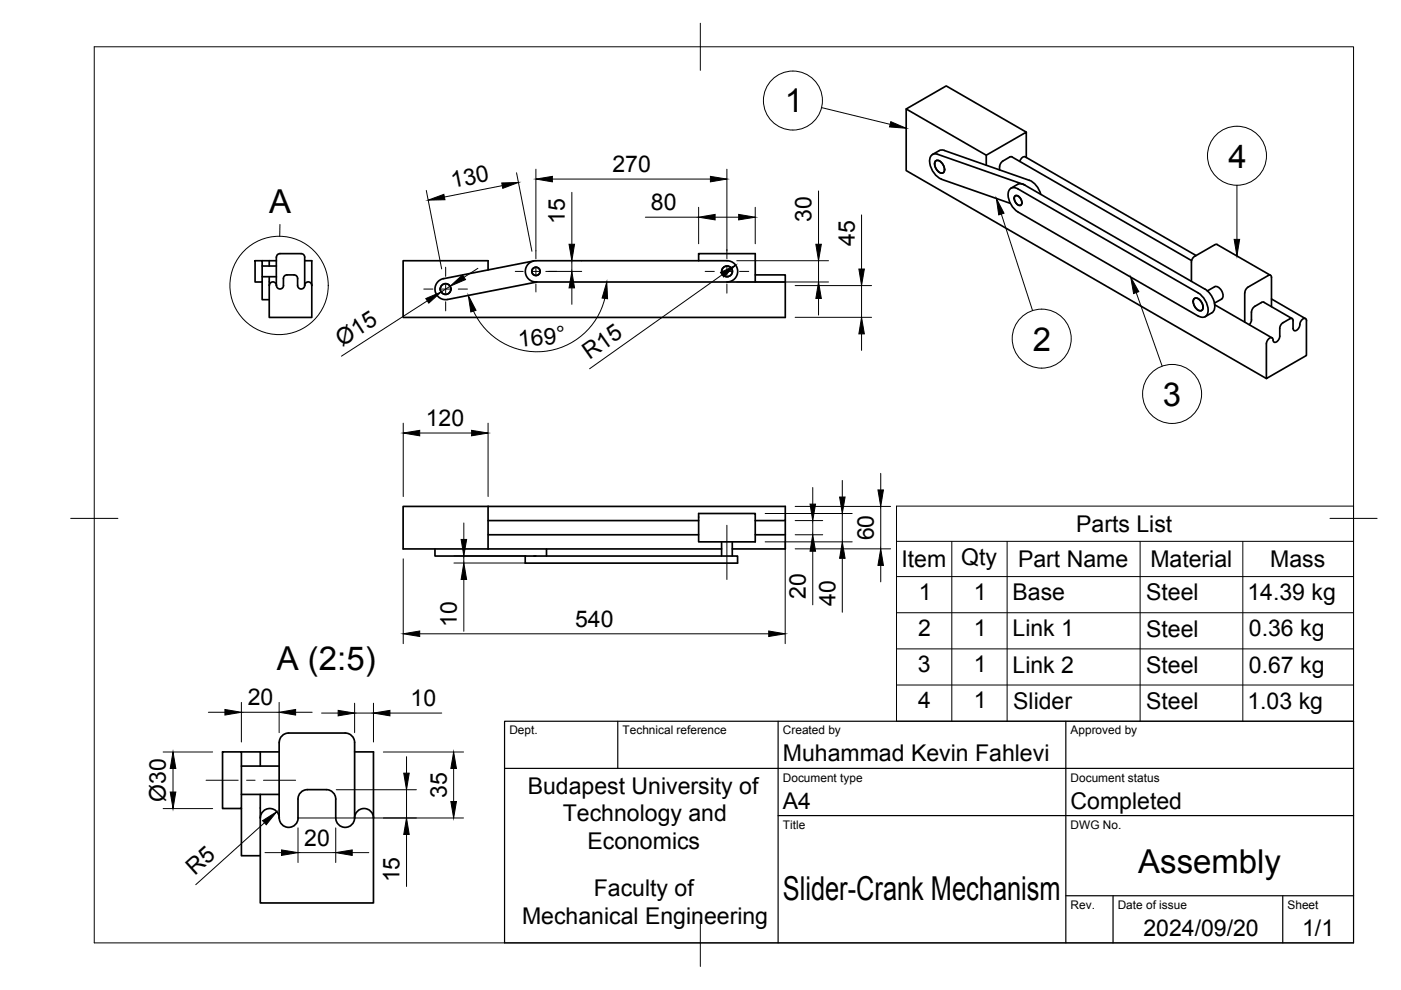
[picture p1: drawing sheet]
<svg xmlns="http://www.w3.org/2000/svg" width="297mm" height="210mm" viewBox="0 0 297 210" stroke-linecap="round" stroke-linejoin="round" font-family="sans-serif">
<!-- layer: Visible -->
<g fill="none" stroke="#000" stroke-width=".36">
<path d="M192.1 23.1l8.5-4.9 17 9.8M198.4 34.1a1.29 1.29 0 0 1 1.7 1 1.14 1.14 0 0 1-.3 1.6 1.85 1.85 0 0 1-1.4-2.6zM199.1 32l-1.4 .8M199.1 31.9l.5-.1 .6 .1 18 6.3a4.2 4.2 0 0 1 2.5 3M209.1 32.9l-17-9.8v13.1l76.4 44.1M214.1 33.3a2.82 2.82 0 0 0-2.1 1.7l-.1 1M214.5 33.3l38.1 22M214.6 33.3h-.5M215.8 39.1l-1.5 .8M215.8 39.1a1.49 1.49 0 0 1 1.5 .1M217.3 39.2l38.1 22.1a4.3 4.3 0 0 1 2 4.5l-.5 .5M217.3 39.2l-18.5-6.5a1.2 1.2 0 0 0-1.7 1.2 4.5 4.5 0 0 0 2.5 4.1l14.6 5.1"/>
<path d="M217.4 33.3l36.2 20.9M217.4 33.3a1.09 1.09 0 0 0-1.2 .9M217.6 33.4v-5.4l-8.5 4.9v2.1M54.1 55.3h1.5v4.5h-1.5zM55.6 59.8v3.7h1.5M55.6 55.3h3M55.6 58.7h3M55.6 56.4h3M57.1 58.7v1.8M57.1 55.3v1.1M58.6 54.5v6M63.8 53.8h-4.4a.75 .75 0 0 0-.8 .7"/>
<path d="M63.8 53.8a.75 .75 0 0 1 .8 .7v6M64.6 55.3h1.5v5.2M94 59.1a2.25 2.25 0 0 0-1.7 2.6 2.25 2.25 0 0 0 2.6 1.8l18.9-3.7M103.5 57.2v-1.9h-18v12h81v-9h-6.4M113.2 55.3l-19.2 3.8M148.1 55.3v-1.5h12v6M154.1 59.8a2.25 2.25 0 0 0 2.3-2.3 2.25 2.25 0 0 0-2.3-2.2h-40.5a2.25 2.25 0 0 0-2.2 2.2 2.25 2.25 0 0 0 2.2 2.3h52.9M215.3 41.5a1.33 1.33 0 0 1 1.1 2 1.33 1.33 0 0 1-1.1-2zM252.6 55.6v4M258 51.9l11.4 6.5M258.1 51.8l-.5 .1-4.3 2.4a1.49 1.49 0 0 0-.7 1.3M268.9 58.4l-4.3 2.5"/>
<path d="M268.9 58.4h.5l.2 .4v6.2M57.1 60.5v6.8h9v-6.8M57.1 60.5a.8 .8 0 0 1 1-.7 .8 .8 0 0 1 .6 1 .74 .74 0 0 0 .8 .5 .74 .74 0 0 0 .6-.8v-1.5a.75 .75 0 0 1 .7-.7h1.5a.75 .75 0 0 1 .8 .7v1.5a.75 .75 0 0 0 .7 .8 .75 .75 0 0 0 .8-.8M64.6 60.5a.75 .75 0 0 1 .8-.7 .75 .75 0 0 1 .7 .7M253.2 63.3a1.29 1.29 0 0 1 1.7 1 1.14 1.14 0 0 1-.2 1.6 1.85 1.85 0 0 1-1.5-2.6zM254 62.1l-38.2-22a1.29 1.29 0 0 0-1.5-.2 1.29 1.29 0 0 0-.6 1.4 4.7 4.7 0 0 0 2.1 3.7l38.2 22M254 62.1a4.4 4.4 0 0 1 2.1 4.3 1.22 1.22 0 0 1-2.1 .6M256 61.7l1.5-.9a1.73 1.73 0 0 1 1.5 2.6l-1.5 .9M256.9 66.3l-1.4 .9M257.5 64.6l12.2 7M263.9 62.1v6.2M264.6 60.9a1.57 1.57 0 0 0-.7 1.2"/>
<path d="M269.6 63.4l7.2 4.2M272 68.4a1.57 1.57 0 0 0-.7 1.2v1.7M274 67.6l-6-3.5h-.6a2.77 2.77 0 0 0-2 1.7l-.1 2.3-.4 .7M274.2 68v1.7M274.2 69.6l.2 .5a1.32 1.32 0 0 0 1.2-1.6 .84 .84 0 0 1 .5-.8 .84 .84 0 0 1 .9 0v7.7l-8.5 4.9v-7.4a1.2 1.2 0 0 1 1.2-1.3l.2 .2a.55 .55 0 0 0 .1 .6 .55 .55 0 0 0 .6 .1 1.57 1.57 0 0 0 .7-1.2M274.2 68l-.1-.3-.4-.2-1.7 .9M92.2 116.4v1.5h21.4M103.5 107.4h63v3h-6.4M103.5 107.4h-18v9h18M103.5 116.4h12.4M103.5 107.4v9M103.5 110.4h44.6"/>
<path d="M103.5 113.4h44.6M111.4 117.9v1.5h45v-1.5h-43.2M115.9 116.4h37.1M115.9 116.4v1.5M148.1 108.9h12v6h-12zM153 114.9v3M155.3 114.9v3M160.1 113.4h6.4M166.5 110.4v6h-11.2M47.2 159.4h4v12h-4zM51.2 159.4h8M55.2 159.4v3"/>
<path d="M61.2 155.4h12a2 2 0 0 1 2 2v16M61.2 155.4a2 2 0 0 0-2 2v16M75.2 159.4h4v14M51.2 171.4v10h4M51.2 168.4h8M51.2 162.4h8M55.2 173.4v18h24v-18M55.2 168.4v5M55.2 173.4a2 2 0 0 1 2-2 2 2 0 0 1 2 2M63.2 169.4a2 2 0 0 1 2-2h4a2 2 0 0 1 2 2M63.2 169.4v4a2 2 0 0 1-2 2 2 2 0 0 1-2-2M71.2 169.4v4a2 2 0 0 0 2 2 2 2 0 0 0 2-2"/>
<path d="M75.2 173.4a2 2 0 0 1 2-2 2 2 0 0 1 2 2"/>
<circle cx="113.6" cy="57.5" r=".88"/>
<circle cx="154.1" cy="57.5" r="1.13"/>
<circle cx="94.5" cy="61.3" r="1.13"/>
</g>
<!-- layer: BORDER -->
<path d="M20 9.9h267v190h-267zM148.5 4.9v10M15 109.9h10M282 109.9h10M148.5 194.9v10" fill="none" stroke="#000" stroke-width=".21"/>
<!-- layer: TITLEBLOCK -->
<path d="M107 152.9h180v47h-180zM131 152.9v10M165 152.9v47M226 152.9v47M107 162.9h180M165 172.9h122M226 189.9h61M236 189.9v10M272 189.9v10" fill="none" stroke="#000" stroke-width=".25"/>
<!-- layer: Detail Boundary -->
<g fill="none" stroke="#000" stroke-width=".21">
<path d="M59.4 47.6l-.1 2.5"/>
<circle cx="59.2" cy="60.5" r="10.4"/>
</g>
<!-- layer: Smart Centers -->
<g fill="none" stroke="#000" stroke-width=".21">
<path d="M94.5 56.7v1.9M109.2 57.5h1.7M112.7 57.5h1.8M113.6 53.2v1.7M113.6 56.7v1.7M116.3 57.5h1.7M149.5 57.5h1.9M153.2 57.5h1.8M154.1 52.9v2M154.1 56.7v1.7M156.8 57.5h1.9M89.9 61.3h1.9"/>
<path d="M93.6 61.3h1.8M94.5 60.4v1.8M94.5 64v1.9M97.2 61.3h1.9M113.6 60.2v1.7M154.1 60.2v2M154.1 111.4v11.5M43.7 165.4h6.8M52.3 165.4h1.8M55.9 165.4h6.8"/>
</g>
<!-- layer: FD_Dimensions -->
<g fill="none" stroke="#000" stroke-width=".21">
<path d="M106.5 39.4l-12.3 2.4M109.5 36.6l3.3 16.7M113.6 35.9v17.3M117.1 38h33.5M154.1 35.9v17.3M90.4 40.4l3.2 16.6M101.3 56.9l-2.9 1.9M115.7 57.5h7.6M121.2 40.8v11M121.2 55.3v2.2M123.3 55.3h.1M136.8 46.1h11.3"/>
<path d="M148.1 44v7.7M151.6 46.1h5M153.1 58.3l-28.1 19.9M156.2 55.3h19.5M156.2 59.8h19.5M160.1 44v7.7M173.5 40.5v11.3M173.5 55.3v4.5M182.7 45.6v11.4M90.6 63.8l-18.2 11.7M95.4 60.7l-1.9 1.2M121.2 61v3.5"/>
<path d="M128.2 63.3a14.8 14.8 0 0 1-12.9 11.2 14.8 14.8 0 0 1-14.9-8.5M168.6 67.3h16.2M168.6 60.6h16.2M173.5 63.3v3.5M182.7 60.6v6.7M182.7 70.8v3.5M85.5 89.7v15.6M89 91.8h11M103.5 89.7v15.6M85.5 118.5v18M96.2 117.9h15.3M96.2 119.4h15.3"/>
<path d="M98.3 110.9v3.5M98.3 117.9v1.5M162.2 108.9h18.5M162.2 114.9h18.5M166.5 114.7v21.8M168.6 110.4h5.8M168.6 113.4h5.8M168.6 107.4h20.2M168.6 116.4h20.2M172.3 103.4v3.5M172.3 110.4v3M172.3 116.9v11.3"/>
<path d="M178.6 101.9v3.5M178.6 108.9v6M178.6 118.4v11.4M186.7 100.4v3.5M186.7 107.4v9M186.7 119.9v3.5M89 134.4h74M98.3 122.9v11M34.6 159.4h10.5M44.2 151h3.5M51.2 148.9v8.4M51.2 151h8"/>
<path d="M59.2 148.9v6.4M62.7 151h3.5M68.2 151.2h3.5M75.2 149.1v6.2M75.2 151.2h4M79.2 149.1v8.2M81.3 159.4h17M82.7 151.2h11M34.6 171.4h10.5M36.7 162.9v5M56.1 174.4l-14.6 13.2M63.2 175.5v7.4"/>
<path d="M63.3 173.4h35M71.2 175.5v7.4M71.3 167.4h17M86.2 160.4v3.5M86.2 167.4v6M86.2 176.9v11.1M96.2 162.9v7M56.2 180.8h3.5M63.2 180.8h8M74.7 180.8h3.5"/>
</g>
<g fill="#000" stroke="#000" stroke-width=".21">
<path d="M106.4 38.8l3.5-.1-3.3 1.2zM113.6 38l3.5-.6v1.2zM150.6 37.4l3.5 .6-3.5 .6zM90.8 42.4l3.3-1.2 .2 1.1zM95.4 60.7l2.7-2.4 .6 1zM120.6 51.8h1.2l-.6 3.5zM148.1 46.1l3.5-.6v1.1zM152.8 57.8l3.2-1.6-2.6 2.5zM156.6 45.5l3.5 .6-3.5 .5zM173 51.8h1.1l-.6 3.5zM182.1 57h1.2l-.6 3.6zM90.3 63.3l3.2-1.4-2.6 2.4z"/>
<path d="M99.3 62.6l1.6 3.2-1.1 .3zM121.2 57.5l.6 3.5h-1.2zM128.7 59.8l.1 3.5-1.1-.1zM173.5 59.8l.6 3.5h-1.1zM182.7 67.3l.6 3.5h-1.2zM85.5 91.8l3.5-.6v1.2zM100 91.2l3.5 .6-3.5 .6zM97.8 114.4h1.1l-.6 3.5zM171.7 106.9h1.2l-.6 3.5zM172.3 113.4l.6 3.5h-1.2zM178 105.4h1.2l-.6 3.5zM178.6 114.9l.6 3.5h-1.2z"/>
<path d="M186.1 103.9h1.2l-.6 3.5zM186.7 116.4l.6 3.5h-1.2zM85.5 134.4l3.5-.6v1.2zM98.3 119.4l.6 3.5h-1.1zM163 133.8l3.5 .6-3.5 .6zM47.7 150.4l3.5 .6-3.5 .6zM59.2 151l3.5-.6v1.2zM71.7 150.6l3.5 .6-3.5 .6zM79.2 151.2l3.5-.6v1.2zM36.1 167.9h1.2l-.6 3.5zM36.7 159.4l.6 3.5h-1.2zM55.7 174l3-1.9-2.2 2.8z"/>
<path d="M85.6 163.9h1.2l-.6 3.5zM86.2 173.4l.6 3.5h-1.2zM96.2 159.4l.6 3.5h-1.2zM95.6 169.9h1.2l-.6 3.5zM59.7 180.2l3.5 .6-3.5 .6zM71.2 180.8l3.5-.6v1.2z"/>
</g>
<!-- layer: Balloons -->
<g fill="none" stroke="#000" stroke-width=".21">
<path d="M174.2 22.8l14.5 3.6M262.3 39.3v11.5M212.3 45.4l6.6 20.5M240.9 62l5.5 15.6"/>
<circle cx="168.1" cy="21.3" r="6.3"/>
<circle cx="262.3" cy="33" r="6.3"/>
<circle cx="220.9" cy="71.8" r="6.3"/>
<circle cx="248.5" cy="83.5" r="6.3"/>
</g>
<path d="M188.9 25.8l3.2 1.4-3.5-.3zM211.2 42.1l1.7 3.1-1.1 .4zM261.7 50.8h1.1l-.5 3.5zM239.7 58.8l1.7 3-1.1 .4z" fill="#000" stroke="#000" stroke-width=".21"/>
<!-- layer: Parts Lists -->
<path d="M190.1 107.3h96.9v45.6h-96.9zM190.1 114.8h96.9M201.8 114.8v38.1M213.5 114.8v38.1M241.7 114.8v38.1M263.5 114.8v38.1M190.1 122.3h96.9M190.1 129.9h96.9M190.1 137.6h96.9M190.1 145.2h96.9" fill="none" stroke="#000" stroke-width=".21"/>
<g font-size="7">
<text x="166.4" y="23.8">1</text>
<text x="260.4" y="35.6">4</text>
<text x="57.1" y="45.1">A</text>
<text x="219" y="74.3">2</text>
<text x="246.5" y="86">3</text>
<text x="58.7" y="142.1">A (2:5)</text>
<text x="241.3" y="185.2">Assembly</text>
<text x="166" y="190.9">Slider-Crank Mechanism</text>
</g>
<g font-size="4.9">
<text x="95.9" y="39.9" transform="rotate(-11 95.9 39.9)">130</text>
<text x="129.8" y="36.5">270</text>
<text x="119.8" y="47.4" transform="rotate(-90 119.8 47.4)">15</text>
<text x="138" y="44.6">80</text>
<text x="172.1" y="47.1" transform="rotate(-90 172.1 47.1)">30</text>
<text x="181.2" y="52.2" transform="rotate(-90 181.2 52.2)">45</text>
<text x="72.6" y="73.6" transform="rotate(-33 72.6 73.6)">Ø15</text>
<text x="110" y="73.6" transform="rotate(-6 110 73.6)">169°</text>
<text x="125" y="76.4" transform="rotate(-35 125 76.4)">R15</text>
<text x="90.3" y="90.4">120</text>
<text x="228.2" y="112.8">Parts List</text>
<text x="185.3" y="114.6" transform="rotate(-90 185.3 114.6)">60</text>
<text x="203.8" y="119.8">Qty</text>
<text x="191.1" y="120.2">Item</text>
<text x="215.9" y="120.2">Part Name</text>
<text x="243.9" y="120.2">Material</text>
<text x="269.3" y="120.2">Mass</text>
<text x="170.9" y="127" transform="rotate(-90 170.9 127)">20</text>
<text x="177.1" y="128.5" transform="rotate(-90 177.1 128.5)">40</text>
<text x="194.8" y="127.2">1</text>
<text x="206.5" y="127.2">1</text>
<text x="214.7" y="127.2">Base</text>
<text x="243" y="127.3">Steel</text>
<text x="264.5" y="127.3">14.39 kg</text>
<text x="96.9" y="133" transform="rotate(-90 96.9 133)">10</text>
<text x="121.9" y="132.9">540</text>
<text x="194.6" y="134.8">2</text>
<text x="206.5" y="134.8">1</text>
<text x="214.7" y="134.9">Link 1</text>
<text x="243" y="135">Steel</text>
<text x="264.8" y="134.9">0.36 kg</text>
<text x="194.6" y="142.5">3</text>
<text x="206.5" y="142.5">1</text>
<text x="214.7" y="142.6">Link 2</text>
<text x="243" y="142.6">Steel</text>
<text x="264.8" y="142.6">0.67 kg</text>
<text x="52.5" y="149.6">20</text>
<text x="87.1" y="149.7">10</text>
<text x="194.7" y="150.1">4</text>
<text x="206.5" y="150.2">1</text>
<text x="214.8" y="150.3">Slider</text>
<text x="243" y="150.3">Steel</text>
<text x="264.5" y="150.3">1.03 kg</text>
<text x="166" y="161.4">Muhammad Kevin Fahlevi</text>
<text x="35.1" y="170" transform="rotate(-90 35.1 170)">Ø30</text>
<text x="94.7" y="169.2" transform="rotate(-90 94.7 169.2)">35</text>
<text x="111.9" y="168.3">Budapest University of</text>
<text x="166" y="171.4">A4</text>
<text x="227" y="171.4">Completed</text>
<text x="64.5" y="179.3">20</text>
<text x="119.3" y="174.2">Technology and</text>
<text x="124.5" y="180">Economics</text>
<text x="41.3" y="185.8" transform="rotate(-42 41.3 185.8)">R5</text>
<text x="84.7" y="187.1" transform="rotate(-90 84.7 187.1)">15</text>
<text x="125.9" y="190">Faculty of</text>
<text x="110.7" y="195.8">Mechanical Engineering</text>
<text x="242.4" y="198.4">2024/09/20</text>
<text x="276.1" y="198.6">1/1</text>
</g>
<g font-size="2.5">
<text x="108" y="155.7">Dept.</text>
<text x="132" y="155.7">Technical reference</text>
<text x="166" y="155.7">Created by</text>
<text x="227" y="155.7">Approved by</text>
<text x="166" y="165.7">Document type</text>
<text x="227" y="165.7">Document status</text>
<text x="166" y="175.7">Title</text>
<text x="227" y="175.7">DWG No.</text>
<text x="227" y="192.7">Rev.</text>
<text x="237" y="192.7">Date of issue</text>
<text x="273" y="192.7">Sheet</text>
</g>
</svg>
